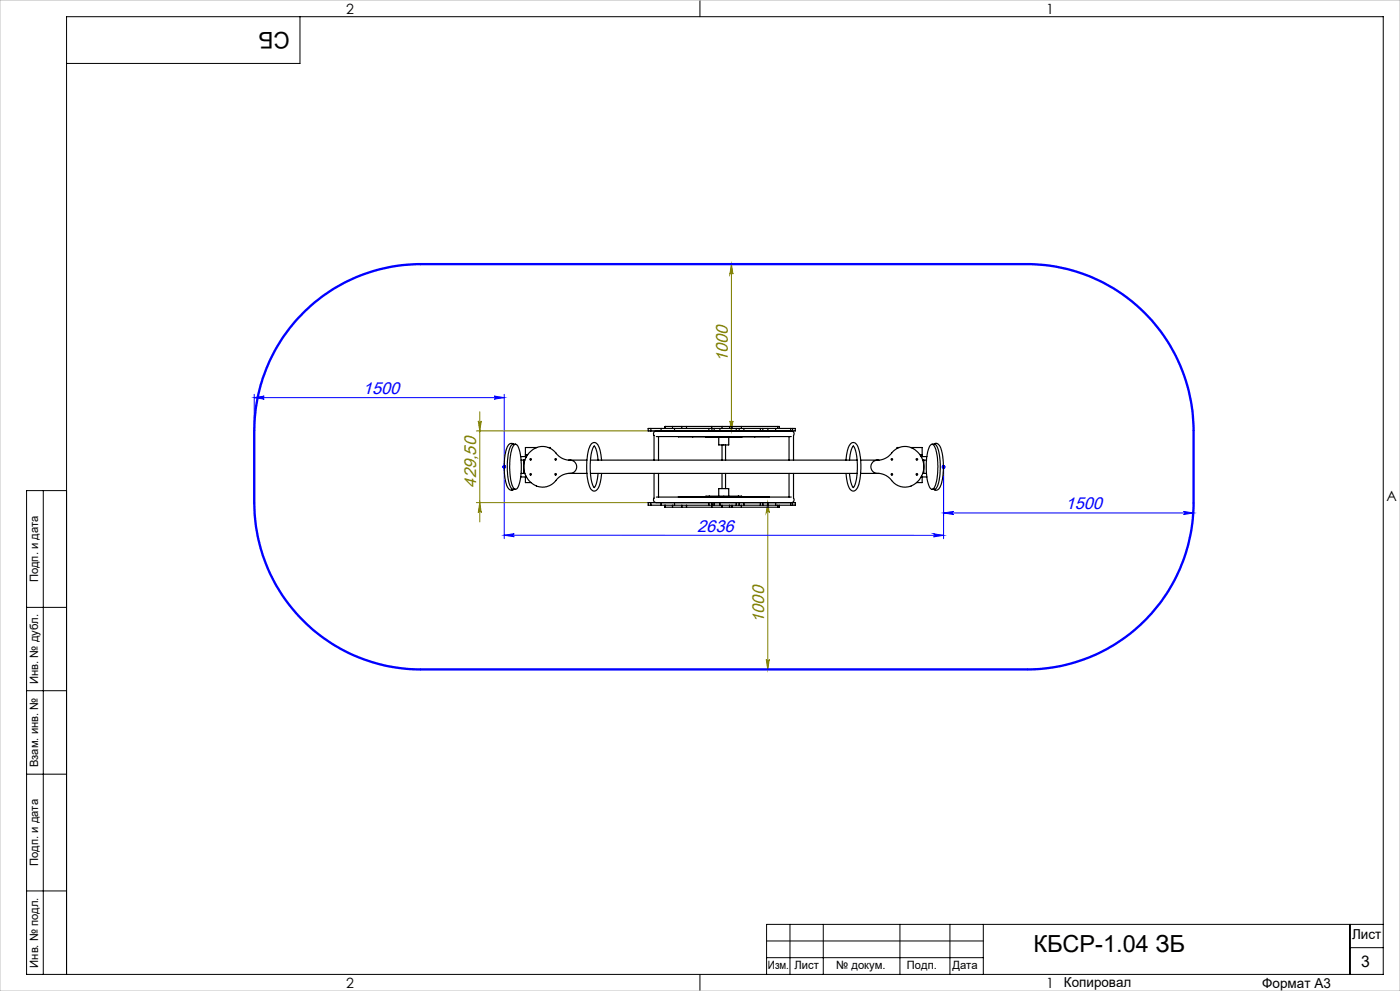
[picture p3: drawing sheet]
<svg xmlns="http://www.w3.org/2000/svg" width="420mm" height="297mm" viewBox="0 0 420 297" stroke-linecap="round" stroke-linejoin="round" font-family="sans-serif">
<path d="M219.4 79.2v49.9M219.4 79.2l.5 3a.46 .46 0 0 0-.5-.5 .46 .46 0 0 0-.4 .5zM142.9 129.1h54M143.5 126.1a.46 .46 0 0 0 .4 .5 .46 .46 0 0 0 .5-.5l-.5 3zM143.9 123.4v33M219 126.1a.46 .46 0 0 0 .4 .5 .46 .46 0 0 0 .5-.5l-.5 3zM142.9 150.6h54M143.9 150.6l.5 3a.46 .46 0 0 0-.5-.4 .46 .46 0 0 0-.4 .4zM230.3 150.6l.5 3a.46 .46 0 0 0-.5-.4 .46 .46 0 0 0-.4 .4zM230.3 150.6v50M229.9 197.6a.46 .46 0 0 0 .4 .5 .46 .46 0 0 0 .5-.5l-.5 3z" fill="none" stroke="#808000" stroke-width=".3"/>
<g fill="none" stroke="#00f" stroke-width=".3">
<path d="M76.3 119.2l3-.5a.46 .46 0 0 0-.5 .5 .46 .46 0 0 0 .5 .4zM76.3 118.2v10.9M76.3 119.2h75M148.3 118.7l3 .5-3 .4a.46 .46 0 0 0 .4-.4 .46 .46 0 0 0-.4-.5zM151.3 118.2v43.2M283.1 139.9v21.6M280.1 160l3 .4-3 .5a.46 .46 0 0 0 .4-.5 .46 .46 0 0 0-.4-.4zM283.1 153.7l3-.4a.46 .46 0 0 0-.5 .4 .46 .46 0 0 0 .5 .5zM283.1 153.7h75M355.1 153.3l3 .4-3 .5a.46 .46 0 0 0 .4-.5 .46 .46 0 0 0-.4-.4zM358.1 150.6v4.1M151.3 160.4l3-.5a.46 .46 0 0 0-.5 .5 .46 .46 0 0 0 .5 .5z"/>
<path d="M151.3 160.4h131.8"/>
</g>
<path d="M126.3 79.2a50 50 0 0 0-50 49.9M308.1 79.2a50 50 0 0 1 50 49.9M150.8 139.9h1M150.9 139.6l.7 .7M151.3 139.4v1M151.6 139.6l-.7 .7M282.6 139.9h1M282.7 139.6l.7 .7M283.1 139.4v1M283.4 139.6l-.7 .7M76.3 150.6a50 50 0 0 0 50 50M358.1 150.6a50 50 0 0 1-50 50" fill="none" stroke="#00f" stroke-width=".7" stroke-linecap="butt"/>
<g fill="none" stroke="#000" stroke-width=".3">
<path d="M90 5v14h-70M210 0v5M13 147v145M20 147h-12v145h407v-287h-395v287M8 182h12M8 207h12M8 232h12M8 267h12M237 277v15M247 277v15M270 277v15M285 277v15"/>
<path d="M295 277v15M405 277v15M415 277h-185v15M210 292v5M230 282h65M230 287h65M405 284h10"/>
</g>
<path d="M0 0h420v297h-420z" fill="none" stroke="#c0c0c0" stroke-width=".3"/>
<path d="M126.3 79.2h181.8M76.3 129.1v21.5M358.1 129.1v21.5M126.3 200.6h181.8" fill="none" stroke="#00f" stroke-width=".7"/>
<g fill="#808000">
<path d="M219 126.1a.46 .46 0 0 0 .4 .5 .46 .46 0 0 0 .5-.5l-.5 3zM219.4 79.2l.5 3a.46 .46 0 0 0-.5-.5 .46 .46 0 0 0-.4 .5z"/>
<path d="M230.3 150.6l.5 3a.46 .46 0 0 0-.5-.4 .46 .46 0 0 0-.4 .4zM229.9 197.6a.46 .46 0 0 0 .4 .5 .46 .46 0 0 0 .5-.5l-.5 3z"/>
</g>
<g fill="#00f">
<path d="M280.1 160l3 .4-3 .5a.46 .46 0 0 0 .4-.5 .46 .46 0 0 0-.4-.4zM151.3 160.4l3-.5a.46 .46 0 0 0-.5 .5 .46 .46 0 0 0 .5 .5z"/>
<path d="M148.3 118.7l3 .5-3 .4a.46 .46 0 0 0 .4-.4 .46 .46 0 0 0-.4-.5zM76.3 119.2l3-.5a.46 .46 0 0 0-.5 .5 .46 .46 0 0 0 .5 .4z"/>
<path d="M283.1 153.7l3-.4a.46 .46 0 0 0-.5 .4 .46 .46 0 0 0 .5 .5zM355.1 153.3l3 .4-3 .5a.46 .46 0 0 0 .4-.5 .46 .46 0 0 0-.4-.4z"/>
</g>
<path d="M143.5 126.1a.46 .46 0 0 0 .4 .5 .46 .46 0 0 0 .5-.5l-.5 3zM143.9 150.6l.5 3a.46 .46 0 0 0-.5-.4 .46 .46 0 0 0-.4 .4z" fill="#808000"/>
<g fill="none" stroke="#000" stroke-width=".35">
<path d="M154.1 133.1a1.39 1.39 0 0 0-2.1 1.3l-.2 .6a17.3 17.3 0 0 0 .7 11.4l1 .5M154.2 133.4a.87 .87 0 0 1 1-.1 .87 .87 0 0 1 .4 .9l.4 1.3 .4 2.8v2.7l-.3 2.6a3.2 3.2 0 0 1-1.5 3 4.3 4.3 0 0 1-1.5-3.6l-.2-2.7 .2-3.3a7 7 0 0 1 1.1-3.6zM154.7 133.1h-.8a3.7 3.7 0 0 0-1.5 3.3l-.2 4.6 .3 2.6a3.3 3.3 0 0 0 1.4 3M156.2 136.8h1.6M156.3 137.9h.8M157.1 137.9v4M157.1 137.9h.4M157.6 136.2v.4M157.6 136.6h.5M157.6 136.6v.2M157.6 136.2h.7M157.8 136.8v.3"/>
<path d="M157.8 136.8h.1M159 135.4a5.3 5.3 0 0 1 8.4 1.1 6.2 6.2 0 0 0 4.3 1.5 2.02 2.02 0 0 1 1.2 2.5 2.02 2.02 0 0 1-2.4 1.4 6.2 6.2 0 0 0-4.4 2.8 5.5 5.5 0 0 1-5.7 .7 5.5 5.5 0 0 1-3.2-4.9 6.2 6.2 0 0 1 1.8-5.1zM161 134.1h-3.4v2.1M164.5 134.1h.6v.3M170.6 137.9h5.5M177.1 137.9h80M179.4 137.9l-.4-2.7-.7-1.5-.9 1.9-.3 3.5 .2 4.5 .4 1.6 .6 .9 .6-1.1 .5-3.1M180.5 137.9l-.2-1.1a4.9 4.9 0 0 0-1.8-4.2 1.92 1.92 0 0 0-1.9 2l-.6 3.7 .2 5a5 5 0 0 0 1.8 3.8 2.19 2.19 0 0 0 2-2.3l.5-2.9M195.3 129.1h3M195.3 128.4h3M195.3 128.4h-.8v.7h.8M195.3 128.4v.7"/>
<path d="M196.2 137.9v-7.4a1.09 1.09 0 0 1 .3-1.2 1.09 1.09 0 0 1 1.3-.2h38.9a1.02 1.02 0 0 1 1.1 .2 1.02 1.02 0 0 1 .3 1.2v7.4M196.9 130.8h40.5M197.6 130.8v7.1M198.3 129.1h4.1M198.3 128.4h4.1M198.3 128.4v.7M199.5 127.8v.6M199.5 127.8h.1M199.5 127.8h2.3M201.8 127.8h2.7M201.8 127.8v.6M202.4 129.1h10.3"/>
<path d="M202.4 128.4h10.3M202.4 128.4v.7M203.5 130.9h4.3M203.5 130.8v.1M204.5 127.8h1.5M204.5 127.8v.6M206 127.8h7.5M206 127.8v.6M207.8 130.9h18.6M207.8 130.8v.1M211.8 130.9v.2h1M212.7 129.1h.9"/>
<path d="M212.7 128.4h.9M212.7 128.4v.7M212.8 130.9v.2M212.8 131.1h8.7M213.5 127.8h3.1M213.5 127.8v.6M213.6 129.1h.6M213.6 128.4h.6M213.6 128.4v.7M214.2 129.1h1.8M214.2 128.4h1.8M214.2 128.4v.7"/>
<path d="M215.6 131.1v2.2h3v-2.2M216 129.1h4.9M216 128.4h4.9M216 128.4v.7M216.6 127.8h2.3M216.6 127.8v.6M216.6 133.3v4.6M217.7 133.3v4.6M218.9 127.8h.7M218.9 127.8v.6M219.6 127.8h2.8M219.6 127.8v.6"/>
<path d="M220.9 129.1h.9M220.9 128.4h.9M220.9 128.4v.7M221.5 130.9v.2M221.8 129.1h1.4M221.8 128.4h1.4M221.8 128.4v.7M222.4 127.8h10.9M222.4 127.8v.6M222.5 130.9v.2h-1M223.2 129.1h4.9M223.2 128.4h4.9"/>
<path d="M223.2 128.4v.7M226.4 130.9h4.4M226.4 130.8v.1M228.1 129.1h.7M228.1 128.4h.7M228.1 128.4v.7M228.8 129.1h1.6M228.8 128.4h1.6M228.8 128.4v.7M230.4 129.1h2.3M230.4 128.4h2.3M230.4 128.4v.7"/>
<path d="M230.8 130.8v.1M232.7 129.1h4.5M232.7 128.4h4.5M232.7 128.4v.7M233.3 127.8h.5v.6M233.3 127.8v.6M236.7 130.8v7.1M237.2 129.1h.6M237.2 128.4h.6M237.2 128.4v.7M237.8 128.4h.8v.7h-.8M237.8 128.4v.7"/>
<path d="M253.8 137.9l.1-1a5.7 5.7 0 0 1 1.7-4.2 1.56 1.56 0 0 1 1.9 1.5l.7 4.2-.1 4.4a5.3 5.3 0 0 1-1.8 4.3 1.97 1.97 0 0 1-1.9-1.9l-.6-3.3M254.8 137.9l.4-2.4 .8-1.8 .7 1.5 .4 2.6v4.2l-.3 2.4a1.77 1.77 0 0 1-.9 1.6l-.6-1.4-.5-2.7M258.2 137.9h5.5M261.8 138.5l.8-.5a6.5 6.5 0 0 0 5.5-2.9 5.6 5.6 0 0 1 6.4-.3 5.6 5.6 0 0 1 2.6 5.7 5.5 5.5 0 0 1-3.3 4.9 5.5 5.5 0 0 1-5.9-.9 6 6 0 0 0-5.3-2.7 2.01 2.01 0 0 1-.8-3.3zM269.8 134.1h-.7v.3M273.3 134.1h3.3v2.1M275.9 136.2h.7M276.2 136.6h.4M276.3 136.8h.2M276.5 136.8h1.6M276.5 136.8v.3M276.6 136.2v.4"/>
<path d="M276.6 136.6v.2M276.8 137.9h.3M277.1 137.9h.9M277.1 137.9v4M279.3 133.3l.2-.1a2.31 2.31 0 0 1 1.5 2.3l.4 4.1-.2 3.4a4.3 4.3 0 0 1-1.6 3.6 2.72 2.72 0 0 1-1.4-2.5l-.3-3.1 .2-4.3a6.5 6.5 0 0 1 1.2-3.4zM279.6 133.1h.8M280.4 133.1a3.7 3.7 0 0 1 1.4 3.3l.3 2.6-.3 4.3a3.8 3.8 0 0 1-1.4 3.3h-.8M280.8 132.9l-.7 .2M280.8 132.9a3.2 3.2 0 0 1 1.8 2.7 16.7 16.7 0 0 1-.7 10.6 1.12 1.12 0 0 1-1.8 .4M280.8 132.9l-.4 .2M153.9 146.6l-.4 .3M153.9 146.6h.8"/>
<path d="M154.1 146.6l-.6 .3M156.2 142.9h1.6M156.3 141.9h.8M157.1 141.9h.4M157.6 142.9v1.7h1.7M157.8 142.7v.2M157.8 142.9h.1M170.5 141.9h5.6M177.1 141.9h80M195.3 150.6h3M195.3 151.4h3M195.3 150.6h-.8v.8h.8"/>
<path d="M195.3 150.6v.8M196.2 141.9v7.4a1 1 0 0 0 .2 1.2 1 1 0 0 0 1.2 .1h39.1a1.01 1.01 0 0 0 1.2-.1 1.01 1.01 0 0 0 .2-1.2v-7.4M196.9 149h40.5M197.6 141.9v7.1M198.3 150.6h4.1M198.3 151.4h4.1M198.3 150.6v.8M199.5 151.4v.6M199.5 152h.1M199.5 152h2.3M201.8 152h2.7M201.8 151.4v.6"/>
<path d="M202.4 150.6h10.3M202.4 151.4h10.3M202.4 150.6v.8M204.5 152h1.5M204.5 151.4v.6M206 152h7.5M206 151.4v.6M207.8 148.9l-4.3 .1M207.8 148.9h18.6M207.8 148.9v.1M212.7 150.6h.9M212.7 151.4h.9"/>
<path d="M212.7 150.6v.8M212.8 148.7h-1v.2M212.8 148.7v.2M212.8 148.7h8.7M213.5 152h3.1M213.5 151.4v.6M213.6 150.6h.6M213.6 151.4h.6M213.6 150.6v.8M214.2 151.4h1.8M214.2 150.6h1.8M214.2 150.6v.8"/>
<path d="M215.6 148.7v-2.3h3v2.3M216 150.6h4.9M216 151.4h4.9M216 150.6v.8M216.6 152h2.3M216.6 141.9v4.5M216.6 151.4v.6M217.7 141.9v4.5M218.9 152h.7M218.9 151.4v.6M219.6 152h2.8M219.6 151.4v.6"/>
<path d="M220.9 150.6h.9M220.9 151.4h.9M220.9 150.6v.8M221.5 148.7h1v.2M221.5 148.7v.2M221.8 150.6h1.4M221.8 151.4h1.4M221.8 150.6v.8M222.4 152h10.9M222.4 151.4v.6M223.2 150.6h4.9M223.2 151.4h4.9"/>
<path d="M223.2 150.6v.8M226.4 148.9l4.4 .1M226.4 148.9v.1M228.1 150.6h.7M228.1 151.4h.7M228.1 150.6v.8M228.8 150.6h1.6M228.8 151.4h1.6M228.8 150.6v.8M230.4 150.6h2.3M230.4 151.4h2.3M230.4 150.6v.8"/>
<path d="M232.7 150.6h4.5M232.7 151.4h4.5M232.7 150.6v.8M233.3 151.4v.6M233.8 151.4v.6h-.5M236.7 141.9v7.1M237.2 150.6h.6M237.2 151.4h.6M237.2 150.6v.8M237.8 150.6h.8v.8h-.8M237.8 150.6v.8M258.2 141.9h5.6"/>
<path d="M276.3 142.9h.2M276.5 142.9h1.6M276.5 142.7v.2M276.6 142.9v1.7h-1.6M276.8 141.9h.3M277.1 141.9h.9"/>
<circle cx="159.2" cy="137.6" r=".22"/>
<circle cx="166.7" cy="137.6" r=".22"/>
<circle cx="267.6" cy="137.6" r=".21"/>
<circle cx="275.1" cy="137.6" r=".22"/>
<circle cx="159.2" cy="142.2" r=".22"/>
<circle cx="166.7" cy="142.1" r=".23"/>
<circle cx="267.6" cy="142.2" r=".22"/>
<circle cx="275.1" cy="142.1" r=".23"/>
</g>
<text font-size="7.1" x="310.1" y="285.4">КБСР-1.04 ЗБ</text>
<text font-size="6.9" x="86.9" y="9.4" transform="rotate(-180 86.9 9.4)">СБ</text>
<g font-size="5.1" fill="#808000">
<text x="218.4" y="108.6" transform="rotate(-90 218.4 108.6)">1000</text>
<text x="142.8" y="146.1" transform="rotate(-90 142.8 146.1)">429,50</text>
<text x="229.3" y="186.7" transform="rotate(-90 229.3 186.7)">1000</text>
</g>
<g font-size="5.1" fill="#00f">
<text x="108.9" y="118">1500</text>
<text x="319.7" y="152.6">1500</text>
<text x="209.1" y="159.3">2636</text>
</g>
<text font-size="4.8" x="408.3" y="289.7">3</text>
<g font-size="4.2">
<text x="103.8" y="4.2">2</text>
<text x="313.8" y="4.2">1</text>
<text x="415.9" y="150.2">A</text>
<text x="103.8" y="296.2">2</text>
<text x="313.8" y="296.2">1</text>
</g>
<g font-size="4.1">
<text x="405.6" y="281.5">Лист</text>
<text x="319.2" y="295.9">Копировал</text>
<text x="378.7" y="296">Формат А3</text>
</g>
<g font-size="3.4">
<text x="11.4" y="174.5" transform="rotate(-90 11.4 174.5)">Подп. и дата</text>
<text x="11.4" y="205" transform="rotate(-90 11.4 205)">Инв. № дубл.</text>
<text x="11.4" y="229.9" transform="rotate(-90 11.4 229.9)">Взам. инв. №</text>
<text x="11.4" y="259.5" transform="rotate(-90 11.4 259.5)">Подп. и дата</text>
<text x="11.4" y="290" transform="rotate(-90 11.4 290)">Инв. № подл.</text>
<text x="230.4" y="290.4">Изм.</text>
<text x="238.3" y="290.4">Лист</text>
<text x="250.9" y="290.4">№ докум.</text>
<text x="272.1" y="290.4">Подп.</text>
<text x="285.7" y="290.5">Дата</text>
</g>
</svg>
